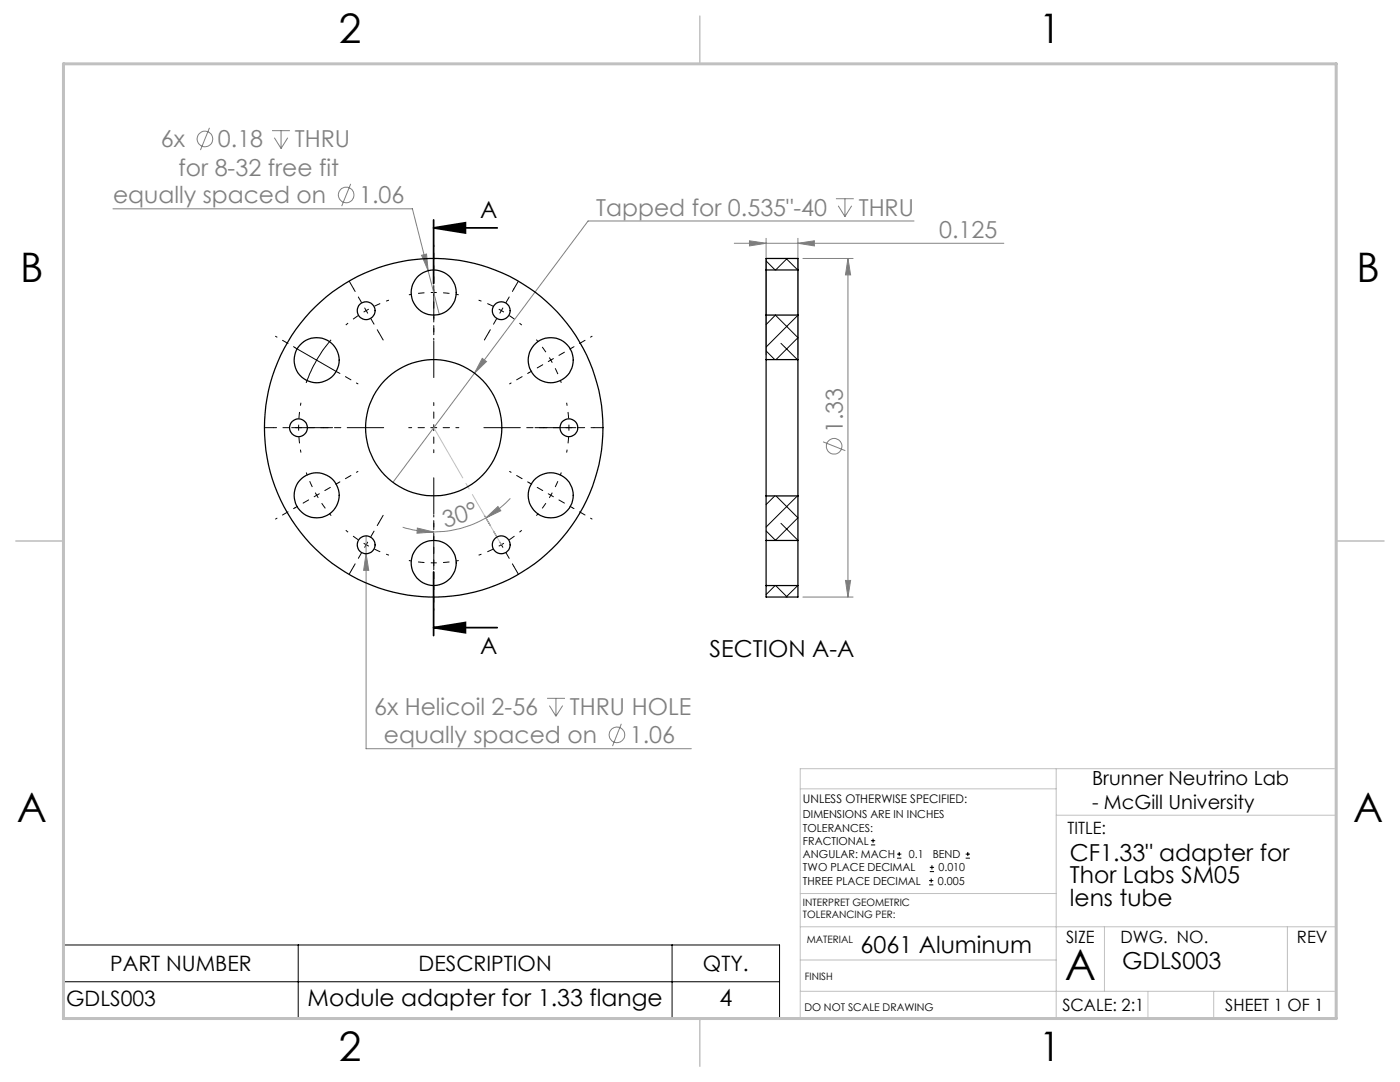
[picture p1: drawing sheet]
<svg xmlns="http://www.w3.org/2000/svg" width="279mm" height="216mm" viewBox="0 0 279 216" stroke-linecap="round" stroke-linejoin="round" font-family="sans-serif">
<g fill="none" stroke="#808080" stroke-width=".2">
<path d="M41.8 25.5l-1.8 4.5M54.3 26.1h3.6M54.8 27.5l1.3 2.1M56.1 26.1v3.5M57.4 27.5l-1.3 2.1M70 36.7l-1.8 4.4M166.8 39.7h3.6M168.6 39.7v3.5M22.5 41.7h59.8l3.1 12.3M84.1 50.9l1-.2 .3 3.3zM85.4 54l2.3 8.7M146.5 48.5h53.8"/>
<path d="M149.6 48l3.3 .5-3.3 .6zM152.9 47.6v23.2M159.2 48.5l3.3-.5v1.1zM159.2 47.6v23.2M160.2 51.6h10.1M167.3 41.1l1.3 2.1M169.2 51.6l.6 3.3h-1.1zM169.2 51.6v67.5M170 41.1l-1.4 2.1M182.4 44.1h-65l-39 52.1M96.2 71.5l.9 .6-2.4 2.4zM101.8 99.4a23.1 23.1 0 0 1-4.9 4"/>
<path d="M164.3 88.2l4.4 1.7M73.1 110.5l.5 3.3h-1zM73.1 106.9v42.5h64.9M80.4 105.2a22.7 22.7 0 0 0 6.1 1M83.3 105.4l3.2 .8-3.3 .2zM96.9 103.4l2.5-2.3 .5 .8zM96.9 103.4a20.7 20.7 0 0 1-10.4 2.8M160.2 119.1h10.1M168.7 115.8h1.1l-.6 3.3zM109.2 139.3h3.5M110.9 139.3v3.6M109.6 140.8l1.3 2.1"/>
<path d="M112.3 140.8l-1.4 2.1M124 144.4l-1.8 4.5"/>
<circle cx="40.9" cy="27.7" r="1.56"/>
<circle cx="69.1" cy="38.9" r="1.55"/>
<circle cx="166.5" cy="89" r="1.55"/>
<circle cx="123.1" cy="146.6" r="1.55"/>
</g>
<g fill="none" stroke="#000" stroke-width=".2">
<path d="M58.8 69.4l8.7 5M66.1 67.8a26.3 26.3 0 0 0-5 8.6M173.8 168.6h.9M173.8 167.7h.9M174.2 167.4v.8M179 171.2h.9M179 170.4h.9M179.5 170v.8M185.4 176.6h.9M185.4 175.7h.9M185.6 173.9h.8M185.6 173.1h.8"/>
<path d="M185.8 175.3v.8M186 172.6v.9M192.7 171.2h.9M192.7 170.4h.9M193.1 170v.8M12.7 188.6h142.9v14.6h-142.9zM12.7 195.9h142.9M59.5 188.6v14.6M134.1 188.6v14.6"/>
</g>
<g fill="none" stroke="#000" stroke-width=".2" stroke-dasharray="15.2 1.3 1.3 1.3" stroke-dashoffset="14.6" stroke-linecap="butt">
<path d="M86.6 58.4l-2.5 .1-2.5 .3M86.6 58.4l2.5 .1 2.4 .3M73.1 62l-2.1 1.3-2 1.6M73.1 62l2.2-1.2 2.3-.9M100.1 62l-2.3-1.2-2.3-.9M100.1 62l2.1 1.3 1.9 1.6M109.9 71.8l-1.3-2.1-1.6-1.9M109.9 71.8l1.2 2.3 .9 2.3M59.6 85.3l.1 2.5 .4 2.5M59.6 85.3l.1-2.5 .4-2.4M63.2 98.8l1.4 2.1 1.5 2M63.2 98.8l-1.1-2.2-1-2.3"/>
<path d="M109.9 98.8l1.2-2.2 .9-2.3M109.9 98.8l-1.3 2.1-1.6 2M113.5 85.3l-.1-2.5-.3-2.4M113.5 85.3l-.1 2.5-.3 2.5M73.1 108.7l2.2 1.1 2.3 1M73.1 108.7l-2.1-1.4-2-1.5M86.6 112.3l2.5-.1 2.4-.4M86.6 112.3l-2.5-.1-2.5-.4M100.1 108.7l2.1-1.4 1.9-1.5M100.1 108.7l-2.3 1.1-2.3 1"/>
</g>
<path d="M86.5 45.5h12.7M86.5 43.9v12.7M86.5 45.5l6.4-1.1v2.1zM86.5 114.1v12.7M86.5 125.2h12.7M86.5 125.2l6.4-1v2.1z" fill="none" stroke="#000" stroke-width=".35"/>
<path d="M86.6 53.4v-4.5M58.9 69.3l-3.9-2.2M67.5 74.3l3.9 2.3M86.6 63.4v4.5M105.6 74.3l-3.9 2.3M114.3 69.3l3.9-2.2M67.5 96.3l3.9-2.2M105.6 96.3l-3.9-2.2M58.9 101.3l-3.9 2.3M86.6 117.3v4.5M86.6 107.3v-4.5M114.3 101.3l3.9 2.3" fill="none" stroke="#000" stroke-width=".2" stroke-dasharray="15.2 1.3 1.3 1.3" stroke-dashoffset="14.9"/>
<g fill="none" stroke="#000" stroke-width=".2" stroke-dasharray="15.2 1.3 1.3 1.3" stroke-dashoffset="14.6">
<path d="M86.6 58.4v-5M86.6 58.4v5M73.1 62l-2.5-4.4M73.1 62l2.5 4.3M100.1 62l2.5-4.4M100.1 62l-2.5 4.3M109.9 71.8l4.4-2.5M109.9 71.8l-4.3 2.5M59.6 85.3h-5M59.6 85.3h5M63.2 98.8l-4.3 2.5M63.2 98.8l4.3-2.5"/>
<path d="M86.6 85.3v-5M86.6 85.3h-5M86.6 85.3v5M86.6 85.3h5M109.9 98.8l4.4 2.5M109.9 98.8l-4.3-2.5M113.5 85.3h5M113.5 85.3h-5M73.1 108.7l-2.5 4.3M73.1 108.7l2.5-4.3M86.6 112.3v5M86.6 112.3v-5"/>
<path d="M100.1 108.7l2.5 4.3M100.1 108.7l-2.5-4.3"/>
</g>
<path d="M86.6 75.3v-18.3M76.6 85.3h-18.4M86.6 95.3v18.4M96.6 85.3h18.3" fill="none" stroke="#000" stroke-width=".2" stroke-dasharray="15.2 1.3 1.3 1.3" stroke-dashoffset="8"/>
<path d="M70.6 57.6l-.9-1.5M102.6 57.6l.8-1.5M75.6 66.3l.9 1.5M97.6 66.3l-.9 1.5M54.6 85.3h-1.8M64.6 85.3h1.8M108.5 85.3h-1.7M118.5 85.3h1.8M70.6 113l-.9 1.6M75.6 104.4l.9-1.6M97.6 104.4l-.9-1.6M102.6 113l.8 1.6" fill="none" stroke="#000" stroke-width=".2" stroke-dasharray="15.2 1.3 1.3 1.3"/>
<path d="M86.6 85.3l13.5 23.4" fill="none" stroke="#c0c0c0" stroke-width=".2" stroke-dasharray="15.2 1.3 1.3 1.3" stroke-dashoffset="3.7"/>
<path d="M159.7 157.4h51.1M210.8 153.4v49.8M159.7 178.3h51.1M210.8 162.7h55.9M159.7 184.9h107M159.7 197.8h107M159.7 191.6h51.1M220.4 184.9v12.9M229.1 197.8v5.4M242.2 197.8v5.4M256.9 184.9v12.9M26.7 203.2h240v-49.8h-107v49.8" fill="none" stroke="#c0c0c0" stroke-width=".2"/>
<path d="M139.7 3.2v9.5M3.1 107.9h9.6M266.7 107.9h9.5M139.7 203.2v9.6" fill="none" stroke="#c0c0c0" stroke-width=".3"/>
<path d="M12.7 12.7h254v190.5h-254z" fill="none" stroke="#c0c0c0" stroke-width=".6"/>
<path d="M86.5 45.5l6.4-1.1v2.1zM86.5 125.2l6.4-1v2.1z" fill="#000"/>
<g fill="#808080">
<path d="M83.3 105.4l3.2 .8-3.3 .2zM96.9 103.4l2.5-2.3 .5 .8z"/>
<path d="M84.1 50.9l1.3 3.1-.3-3.3zM73.1 110.5l-.5 3.3h1zM96.2 71.5l-1.5 3 2.4-2.4zM149.6 48l3.3 .5-3.3 .6zM159.2 48.5l3.3-.5v1.1z"/>
<path d="M169.2 51.6l.6 3.3h-1.1zM168.7 115.8h1.1l-.6 3.3z"/>
</g>
<g fill="none" stroke="#000" stroke-width=".25">
<path d="M152.9 53.9v9M152.9 53.9v-2.3h6.3v2.3M152.9 53.9h6.3M159.2 53.9v9M152.9 71.8v27.2M152.9 62.9v8.9M152.9 62.9h6.3M152.9 71.8h6.3M159.2 71.8v27.2M159.2 62.9v8.9M152.9 99v8.8M152.9 99h6.3"/>
<path d="M159.2 99v8.8M152.9 107.8v9M152.9 116.8h6.3M152.9 116.8v2.3h6.3v-2.3M152.9 107.8h6.3M159.2 107.8v9"/>
<circle cx="86.6" cy="58.4" r="4.5"/>
<circle cx="63.2" cy="71.9" r="4.5"/>
<circle cx="73.1" cy="62" r="1.78"/>
<circle cx="100" cy="62" r="1.77"/>
<circle cx="109.9" cy="71.9" r="4.5"/>
<circle cx="59.6" cy="85.4" r="1.77"/>
<circle cx="63.2" cy="98.8" r="4.5"/>
<circle cx="86.5" cy="85.3" r="33.8"/>
<circle cx="86.6" cy="85.4" r="13.6"/>
<circle cx="109.9" cy="98.8" r="4.5"/>
<circle cx="113.5" cy="85.4" r="1.77"/>
<circle cx="73.1" cy="108.7" r="1.79"/>
<circle cx="86.6" cy="112.3" r="4.5"/>
<circle cx="100" cy="108.7" r="1.78"/>
</g>
<g fill="none" stroke="#000" stroke-width=".2">
<path d="M152.9 52.1l1.8 1.8M156.9 51.6l2.3 2.3M157.1 51.6l-2.3 2.3M152.9 70l1.7 1.8M154.7 62.9l4.5 4.5-4.3 4.4M154.8 62.9l-1.9 1.9M155.9 68.5l3.2 3.3M159.2 62.9l-6.3 6.4M154.6 99l-1.7 1.7M154.9 99l4.3 4.3-4.5 4.5M159.1 99l-6.2 6.2M152.9 105.9l1.9 1.9"/>
<path d="M154.7 116.8l-1.8 1.8M154.8 116.8l2.3 2.3M155.9 104.4l3.3 3.4M159.2 116.8l-2.3 2.3"/>
</g>
<text font-size="8.5" x="212.5" y="195.5">A</text>
<g font-size="8.1">
<text x="67.6" y="8.5">2</text>
<text x="207.3" y="8.5">1</text>
<text x="4" y="56.2">B</text>
<text x="270.7" y="56.2">B</text>
<text x="3.3" y="164.1">A</text>
<text x="270" y="164.1">A</text>
<text x="67.6" y="211.7">2</text>
<text x="207.3" y="211.7">1</text>
</g>
<g font-size="4.7" fill="#808080">
<text x="32.1" y="29.4">6x</text>
<text x="43.5" y="29.4">0.18</text>
<text x="58.8" y="29.4">THRU</text>
<text x="35.6" y="35">for 8-32 free fit</text>
<text x="22.6" y="40.6">equally spaced on</text>
<text x="71.7" y="40.6">1.06</text>
<text x="119" y="43">Tapped for 0.535&quot;-40</text>
<text x="171.4" y="43">THRU</text>
<text x="187.4" y="47.5">0.125</text>
<text x="168.2" y="86.5" transform="rotate(-90 168.2 86.5)">1.33</text>
<text x="88.8" y="105.3" transform="rotate(-16 88.8 105.3)">30°</text>
<text x="74.7" y="142.7">6x Helicoil 2-56</text>
<text x="113.7" y="142.7">THRU HOLE</text>
<text x="76.6" y="148.3">equally spaced on</text>
<text x="125.7" y="148.3">1.06</text>
</g>
<g font-size="4.7">
<text x="95.8" y="43.4">A</text>
<text x="95.8" y="130.6">A</text>
<text x="141.6" y="131.1">SECTION A-A</text>
<text x="213.5" y="171.7">CF1.33&quot; adapter for</text>
<text x="213.5" y="176.3">Thor Labs SM05</text>
<text x="213.5" y="180.8">lens tube</text>
<text x="171.7" y="190.2">6061 Aluminum</text>
<text x="224" y="193.4">GDLS003</text>
<text x="61.4" y="200.8">Module adapter for 1.33 flange</text>
<text x="143.6" y="200.8">4</text>
</g>
<g font-size="4.2">
<text x="22" y="193.7">PART NUMBER</text>
<text x="83.6" y="193.7">DESCRIPTION</text>
<text x="140.3" y="193.7">QTY.</text>
<text x="13.2" y="200.7">GDLS003</text>
</g>
<g font-size="3.9">
<text x="218" y="156.6">Brunner Neutrino Lab</text>
<text x="218" y="161.5">- McGill University</text>
</g>
<g font-size="3.4">
<text x="213" y="166.5">TITLE:</text>
<text x="212.8" y="188.1">SIZE</text>
<text x="223.6" y="188.1">DWG. NO.</text>
<text x="258.8" y="188.1">REV</text>
<text x="212" y="201.7">SCALE: 2:1</text>
<text x="244.5" y="201.7">SHEET 1 OF 1</text>
</g>
<text font-size="2.4" x="160.3" y="160.1">UNLESS OTHERWISE SPECIFIED:</text>
<g font-size="2.2">
<text x="160.3" y="163.3">DIMENSIONS ARE IN INCHES</text>
<text x="160.3" y="165.9">TOLERANCES:</text>
<text x="160.3" y="168.6">FRACTIONAL</text>
<text x="160.3" y="171.2">ANGULAR: MACH</text>
<text x="160.3" y="173.9">TWO PLACE DECIMAL</text>
<text x="181.4" y="171.2">0.1</text>
<text x="186.1" y="171.2">BEND</text>
<text x="187.3" y="173.9">0.010</text>
<text x="160.3" y="176.5">THREE PLACE DECIMAL</text>
<text x="187.2" y="176.5">0.005</text>
</g>
<text font-size="2.1" x="160.5" y="201.7">DO NOT SCALE DRAWING</text>
<g font-size="2">
<text x="160.3" y="180.7">INTERPRET GEOMETRIC</text>
<text x="160.3" y="183.2">TOLERANCING PER:</text>
<text x="161" y="188.1">MATERIAL</text>
<text x="160.6" y="195.6">FINISH</text>
</g>
</svg>
